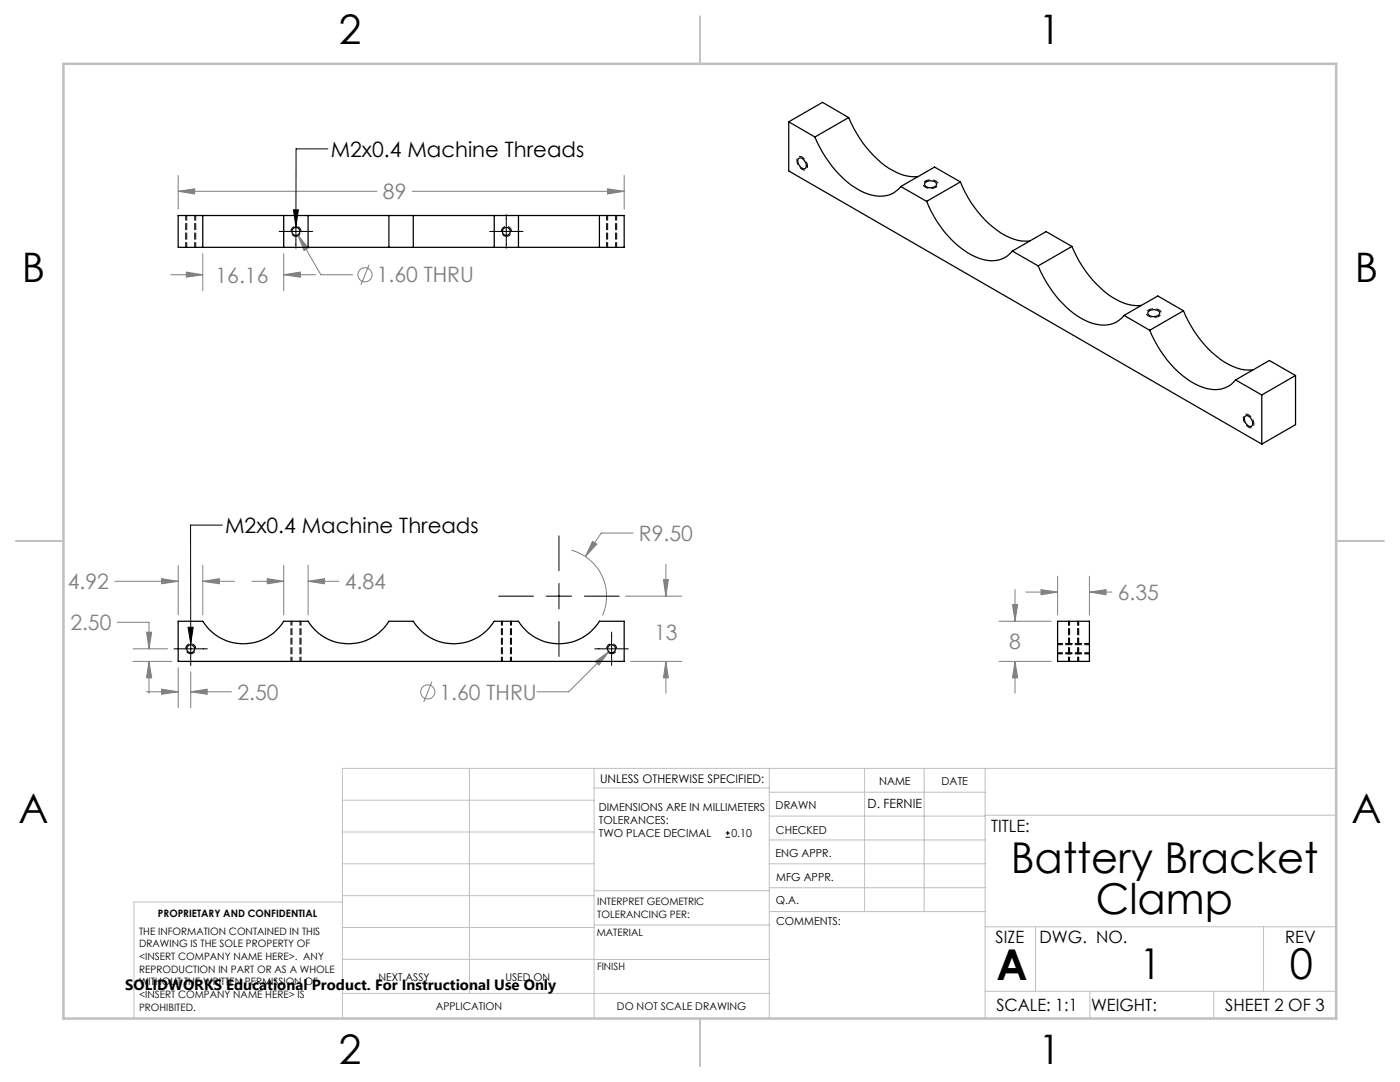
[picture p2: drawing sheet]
<svg xmlns="http://www.w3.org/2000/svg" width="279mm" height="216mm" viewBox="0 0 279 216" stroke-linecap="round" stroke-linejoin="round" font-family="sans-serif">
<g fill="none" stroke="#808080" stroke-width=".2">
<path d="M35.6 38.2l3.2-.5v1zM35.6 35v6.7M35.6 38.2h39.6M82.3 38.2h42.3M121.2 37.7l3.4 .5-3.4 .5zM124.6 35v6.7M34.1 54.8h6.4M37.2 54.3l3.3 .5-3.3 .5zM40.5 50.6v7.4M56.6 54.8l3.3-.5v1zM56.6 50.6v7.4M56.6 54.8h6.4"/>
<path d="M59.4 46.9l2.1 2.6-.8 .5zM59.4 46.9l4.6 7.9h6.4M73.7 52.8l-1.7 4M22.9 116h12.7M32.2 115.5l3.4 .5-3.4 .5zM35.6 112.8v9.9M40.5 116l3.3-.5v1zM40.5 112.8v9.9M40.5 116h6.3M50.3 116h6.3M53.3 115.5l3.3 .5-3.3 .5zM56.6 112.8v9.9"/>
<path d="M61.5 116l3.3-.5v1zM61.5 116h6.1M61.5 112.8v9.9M114.1 109.8a9.5 9.5 0 0 1 6.1 13M118.3 108l.8 .6-2.3 2.5zM124.8 119h11.3M126.3 106.4h-6.3l-3.2 4.7M132.4 115.6h1l-.5 3.4zM132.9 112.6v6.4M202.6 117.6v6.4M204.7 118.1h6.4M207.8 117.7l3.3 .4-3.3 .6z"/>
<path d="M211.1 115v7.7M217.4 118.1l3.3-.4v1zM217.4 115v7.7M217.4 118.1h4.5M23.4 124.2h6.3v5.3M26.6 129.5h6.8M26.6 132h7.7M29.2 138h6.4M29.2 126.2h1.1l-.6 3.3zM29.7 132l.6 3.3h-1.1zM29.7 132v6.3M32.2 137.5l3.4 .5-3.4 .5z"/>
<path d="M35.6 133.2v8M38.1 138l3.2-.5v1zM38.1 134.1v7.1M38.1 138h8.1M86.2 136l-1.6 4.1M118.8 132l2.7-2-2 2.7zM121.5 130l-8 8h-6.4M125.8 132h10.3M132.9 132l.5 3.3h-1zM132.9 132v6.3M199.4 132h10.4M199.4 124h10.4"/>
<path d="M202.1 120.6h1l-.5 3.4zM202.6 132l.5 3.3h-1zM202.6 132v6.3"/>
<circle cx="72.8" cy="54.8" r="1.41"/>
<circle cx="85.4" cy="138.1" r="1.41"/>
</g>
<g fill="none" stroke="#000" stroke-width=".2">
<path d="M65.4 29.7h-6.3v19.8M55.7 46.2h6.7M58.6 41.9h.9l-.4 3.3zM97.7 46.2h6.7M101 42.8v6.7M44.4 104.8h-6.4l.1 23.6M99.5 119h7M109 119h5.1M111.5 106.9v7M111.5 116.4v5.1M116.6 119h7M34.7 129.5h6.7"/>
<path d="M37.5 125.2h1.1l-.5 3.2zM38.1 126.1v6.7M111.5 124v7M118.7 129.5h6.7M122.1 126.1v6.7M144.8 167.1h.9M144.8 166.2h.9M145.2 165.8v.9"/>
</g>
<path d="M59.1 47.2a1 1 0 0 1-.9-1.5 1 1 0 0 1 1.7-.1 1 1 0 0 1-.7 1.6h-.1M101.1 47.2a1 1 0 0 1-.9-1.5 1 1 0 0 1 1.7-.1 1 1 0 0 1-.7 1.6h-.1M38.1 130.4a1 1 0 0 1-.9-1.4 1 1 0 0 1 1.7-.1 1 1 0 0 1-.7 1.5h-.1M122.1 130.4a1 1 0 0 1-.9-1.4 1 1 0 0 1 1.7-.1 1 1 0 0 1-.7 1.5h-.1" fill="none" stroke="#000" stroke-width=".2" stroke-dasharray="1.3 .6" stroke-dashoffset=".4" stroke-linecap="butt"/>
<path d="M160.1 33.8a1.82 1.82 0 0 1-.8-2.5 1.74 1.74 0 0 1 1.8 1.8v.2a.64 .64 0 0 1-.3 .6 .64 .64 0 0 1-.7-.1M184.7 37.4a.72 .72 0 0 1-.4-.9 .72 .72 0 0 1 .7-.5 1.63 1.63 0 0 1 2.2 .8 1.82 1.82 0 0 1-2.5 .6M229.2 63.1a.72 .72 0 0 1-.4-.9 .72 .72 0 0 1 .8-.5 1.63 1.63 0 0 1 2.2 .8 1.82 1.82 0 0 1-2.6 .6M249.2 85.2a1.82 1.82 0 0 1-.8-2.5 1.74 1.74 0 0 1 1.8 1.8v.2a.64 .64 0 0 1-.3 .6 .64 .64 0 0 1-.7-.1" fill="none" stroke="#000" stroke-width=".2" stroke-dasharray="1.3 .6" stroke-dashoffset=".7" stroke-linecap="butt"/>
<g fill="none" stroke="#c0c0c0" stroke-width=".2">
<path d="M68.3 159.7h50.3M93.7 153.3v44.9M118.6 153.3v49.9M118.6 157.2h34.9M153.5 153.3v49.9M153.5 158.1h43.1M172.5 153.3v28.6M184.4 153.3v28.6M196.6 153.3v49.9M266.7 153.3h-198.4v49.9M68.3 178.7h50.3M68.3 172.4h50.3"/>
<path d="M68.3 166h50.3M68.3 180h-41.6v23.2M118.6 177.7h35M153.5 167.6h43.1M153.5 162.8h43.1M153.5 172.4h43.1M153.5 177.1h43.1M196.6 162.7h70.1M68.3 198.2h85.2M68.3 191.4l85.2 .1M68.3 185.1h50.3M118.6 184.6h35"/>
<path d="M153.6 181.9h43M196.6 197.8h70.1M196.6 184.9h70.1M206.7 184.9v12.9M217.5 197.8v5.4M242.2 197.8v5.4M252.2 184.9v12.9"/>
</g>
<path d="M139.7 3.2v9.5M3.1 107.9h9.6M266.7 107.9h9.5M139.7 203.2v9.6" fill="none" stroke="#c0c0c0" stroke-width=".25"/>
<path d="M12.7 12.7h254v190.5h-254z" fill="none" stroke="#c0c0c0" stroke-width=".5"/>
<path d="M58.1 123.9v8M60.1 123.9v8M100.1 123.9v8M102.1 123.9v8M213.3 123.9v8M215.3 123.9v8" fill="none" stroke="#000" stroke-width=".2" stroke-dasharray="1.3 .6" stroke-dashoffset=".4"/>
<path d="M37.1 49.3v-6.3M39.1 49.3v-6.3M121.1 49.3v-6.3M123.1 49.3v-6.3M211.1 128.4h6.3M211.1 130.4h6.3" fill="none" stroke="#000" stroke-width=".2" stroke-dasharray="1.3 .6" stroke-dashoffset=".3"/>
<path d="M40.5 116l3.3-.5v1zM32.2 115.5l3.4 .5-3.4 .5zM61.5 116l3.3-.5v1zM53.3 115.5l3.3 .5-3.3 .5zM38.1 138l3.2-.5v1zM32.2 137.5l3.4 .5-3.4 .5zM118.8 132l.7 .7 2-2.7zM29.2 126.2h1.1l-.6 3.3zM29.7 132l.6 3.3h-1.1zM118.3 108l-1.5 3.1 2.3-2.5zM132.4 115.6h1l-.5 3.4zM132.9 132l.5 3.3h-1zM37.2 54.3l3.3 .5-3.3 .5zM56.6 54.8l3.3-.5v1zM35.6 38.2l3.2-.5v1zM121.2 37.7l3.4 .5-3.4 .5zM59.4 46.9l1.3 3.1 .8-.5zM202.6 132l.5 3.3h-1zM202.1 120.6h1l-.5 3.4zM217.4 118.1l3.3-.4v1zM207.8 117.7l3.3 .4-3.3 .6z" fill="#808080"/>
<path d="M37.5 125.2h1.1l-.5 3.2zM58.6 41.9h.9l-.4 3.3z" fill="#000"/>
<g fill="none" stroke="#000" stroke-width=".25">
<path d="M157.4 24.3v9.8l94.4 54.5M157.4 24.3l5.2 3M159.3 31.6a.86 .86 0 0 1 1.3 .6l.3 .6a.65 .65 0 0 1-.3 .9 .65 .65 0 0 1-.9-.4l-.5-.9zM162.6 27.3a20.9 20.9 0 0 0 9.8 11.1 6.1 6.1 0 0 0 6.9-.7l.5-.5M169.4 23.5a21.6 21.6 0 0 0 9 10.6 7.9 7.9 0 0 0 4.8 1.1M169.4 23.5l-6.8 3.8M169.4 23.5l-5.3-3.1-6.7 3.9M179.8 37.2l5.1 3M184.6 36.4a1.73 1.73 0 0 1 2.2 .1 .71 .71 0 0 1-.8 .9l-1-.1a.55 .55 0 0 1-.4-.9zM191.7 36.3a20.7 20.7 0 0 0 9.7 11.1 7.4 7.4 0 0 0 4.1 .7M191.7 36.3l-5.2-3-6.7 3.9M191.7 36.3l-6.8 3.9"/>
<path d="M40.5 49.4h16.1M40.5 43h16.1M40.5 43h-4.9v6.4h4.9M40.5 43v6.4M56.6 43h4.9M56.6 49.4h4.9M56.6 43v6.4M61.5 49.4h16.1M61.5 43h16.1M61.5 43v6.4M77.6 43h4.9M77.6 49.4h4.9"/>
<path d="M77.6 43v6.4M82.5 49.4h16.1M82.5 43h16.1M82.5 43v6.4M98.6 43h4.9M98.6 49.4h4.9M98.6 43v6.4M103.5 49.4h16.1M103.5 43h16.1M103.5 43v6.4M119.6 43h5v6.4h-5M119.6 43v6.4"/>
<path d="M184.9 40.2a20.7 20.7 0 0 0 9.8 11.1 5.8 5.8 0 0 0 7.3-1.2M202 50.1l5.2 3M207.2 53.1a20.6 20.6 0 0 0 9.8 11 5.9 5.9 0 0 0 7.3-1.2M213.9 49.2a20.9 20.9 0 0 0 9.8 11.1l.8 .3a7.4 7.4 0 0 0 3.3 .3M213.9 49.2l-5.1-3-6.8 3.9M213.9 49.2l-6.7 3.9M224.3 62.9l5.1 3M229.2 62.2a1.56 1.56 0 0 1 2.3 .2 1.18 1.18 0 0 1-1.7 .7l-.2-.1a.55 .55 0 0 1-.4-.8zM229.4 65.9a20.9 20.9 0 0 0 9.9 11.1 5.8 5.8 0 0 0 7.3-1.2M236.2 62a20.9 20.9 0 0 0 9.8 11.1 7.3 7.3 0 0 0 4.1 .7M236.2 62l-6.8 3.9M236.2 62l-5.1-2.9-6.8 3.8"/>
<path d="M246.6 75.8l5.2 3M251.8 78.8v9.8M258.6 74.9l-5.3-3-6.7 3.9M258.6 74.9l-6.8 3.9M258.6 74.9v9.8l-6.8 3.9M248.5 83.1a1.16 1.16 0 0 1 1.5 1.1 .58 .58 0 0 1-.2 .8 .58 .58 0 0 1-.7-.1l-.5-.4-.2-.7zM35.6 124h4.9a9.5 9.5 0 0 0 16.1 0h4.9a9.5 9.5 0 0 0 16.1 0h4.9a9.5 9.5 0 0 0 16.1 0h4.9a9.5 9.5 0 0 0 16.1 0h5v8h-89zM211.1 124h6.3v8h-6.3z"/>
<circle cx="59" cy="46.2" r=".81"/>
<circle cx="101.1" cy="46.2" r=".8"/>
<circle cx="38" cy="129.5" r=".8"/>
<circle cx="122" cy="129.5" r=".8"/>
</g>
<path d="M58.3 123.9v8M59.9 131.9v-8M100.3 123.9v8M101.9 131.9v-8M213.5 123.9v8M215.1 131.9v-8" fill="none" stroke="#000" stroke-width=".2" stroke-dasharray="1.3 .6" stroke-dashoffset=".4"/>
<path d="M37.3 43v6.3M38.9 49.3v-6.3M121.3 43v6.3M122.9 49.3v-6.3M211.1 130.2h6.3M211.1 128.4h6.3M217.4 128.6h-6.3" fill="none" stroke="#000" stroke-width=".2" stroke-dasharray="1.3 .6" stroke-dashoffset=".3"/>
<g font-size="8.5">
<text x="201.7" y="174.2">Battery Bracket</text>
<text x="218.7" y="182.3">Clamp</text>
<text x="198.9" y="195.5">A</text>
<text x="227.5" y="195.4">1</text>
<text x="257.4" y="195.4">0</text>
</g>
<g font-size="8.1">
<text x="67.6" y="8.9">2</text>
<text x="207.3" y="8.9">1</text>
<text x="4.4" y="56.2">B</text>
<text x="270.4" y="56.2">B</text>
<text x="3.7" y="164.1">A</text>
<text x="269.7" y="164.1">A</text>
<text x="67.6" y="212.4">2</text>
<text x="207.3" y="212.4">1</text>
</g>
<g font-size="4.2">
<text x="66" y="31.3">M2x0.4 Machine Threads</text>
<text x="44.9" y="106.4">M2x0.4 Machine Threads</text>
</g>
<g font-size="4.2" fill="#808080">
<text x="76.4" y="39.8">89</text>
<text x="43" y="56.4">16.16</text>
<text x="75.2" y="56.4">1.60 THRU</text>
<text x="127.5" y="108">R9.50</text>
<text x="13.5" y="117.6">4.92</text>
<text x="68.8" y="117.6">4.84</text>
<text x="223.1" y="119.7">6.35</text>
<text x="14" y="125.8">2.50</text>
<text x="130.6" y="127.7">13</text>
<text x="201.4" y="129.6">8</text>
<text x="47.4" y="139.6">2.50</text>
<text x="87.7" y="139.6">1.60 THRU</text>
</g>
<g font-size="3.4">
<text x="197.8" y="166">TITLE:</text>
<text x="198.7" y="188.1">SIZE</text>
<text x="207.5" y="188.1">DWG. NO.</text>
<text x="256.5" y="188.2">REV</text>
<text x="198.8" y="201.7">SCALE: 1:1</text>
<text x="217.7" y="201.8">WEIGHT:</text>
<text x="244.5" y="201.7">SHEET 2 OF 3</text>
</g>
<text font-size="3" x="25" y="197.6">SOLIDWORKS Educational Product. For Instructional Use Only</text>
<text font-size="2.5" x="173.1" y="161.3">D. FERNIE</text>
<text font-size="2.4" x="119.8" y="156.2">UNLESS OTHERWISE SPECIFIED:</text>
<g font-size="2.2">
<text x="119.5" y="161.8">DIMENSIONS ARE IN MILLIMETERS</text>
<text x="154.8" y="161.4">DRAWN</text>
<text x="175.4" y="156.6">NAME</text>
<text x="187.9" y="156.7">DATE</text>
<text x="119.5" y="164.4">TOLERANCES:</text>
<text x="119.5" y="167.1">TWO PLACE DECIMAL</text>
<text x="146" y="167.1">0.10</text>
<text x="154.9" y="166.3">CHECKED</text>
<text x="154.8" y="171">ENG APPR.</text>
<text x="154.9" y="175.7">MFG APPR.</text>
<text x="154.9" y="180.4">Q.A.</text>
<text x="154.9" y="184.6">COMMENTS:</text>
</g>
<g font-size="2.1">
<text x="75.5" y="195.7">NEXT ASSY</text>
<text x="100.9" y="195.7">USED ON</text>
<text x="86.9" y="201.5">APPLICATION</text>
<text x="123.1" y="201.6">DO NOT SCALE DRAWING</text>
</g>
<g font-size="2">
<text x="31.5" y="182.9">PROPRIETARY AND CONFIDENTIAL</text>
<text x="119.2" y="180.6">INTERPRET GEOMETRIC</text>
<text x="119.2" y="183.1">TOLERANCING PER:</text>
<text x="27.8" y="186.5">THE INFORMATION CONTAINED IN THIS</text>
<text x="27.8" y="189">DRAWING IS THE SOLE PROPERTY OF</text>
<text x="27.8" y="191.6">&lt;INSERT COMPANY NAME HERE&gt;. ANY</text>
<text x="119.1" y="186.7">MATERIAL</text>
<text x="27.8" y="194.1">REPRODUCTION IN PART OR AS A WHOLE</text>
<text x="27.8" y="196.6">WITHOUT THE WRITTEN PERMISSION OF</text>
<text x="119.1" y="193.5">FINISH</text>
<text x="27.8" y="199.1">&lt;INSERT COMPANY NAME HERE&gt; IS</text>
<text x="27.8" y="201.7">PROHIBITED.</text>
</g>
</svg>
